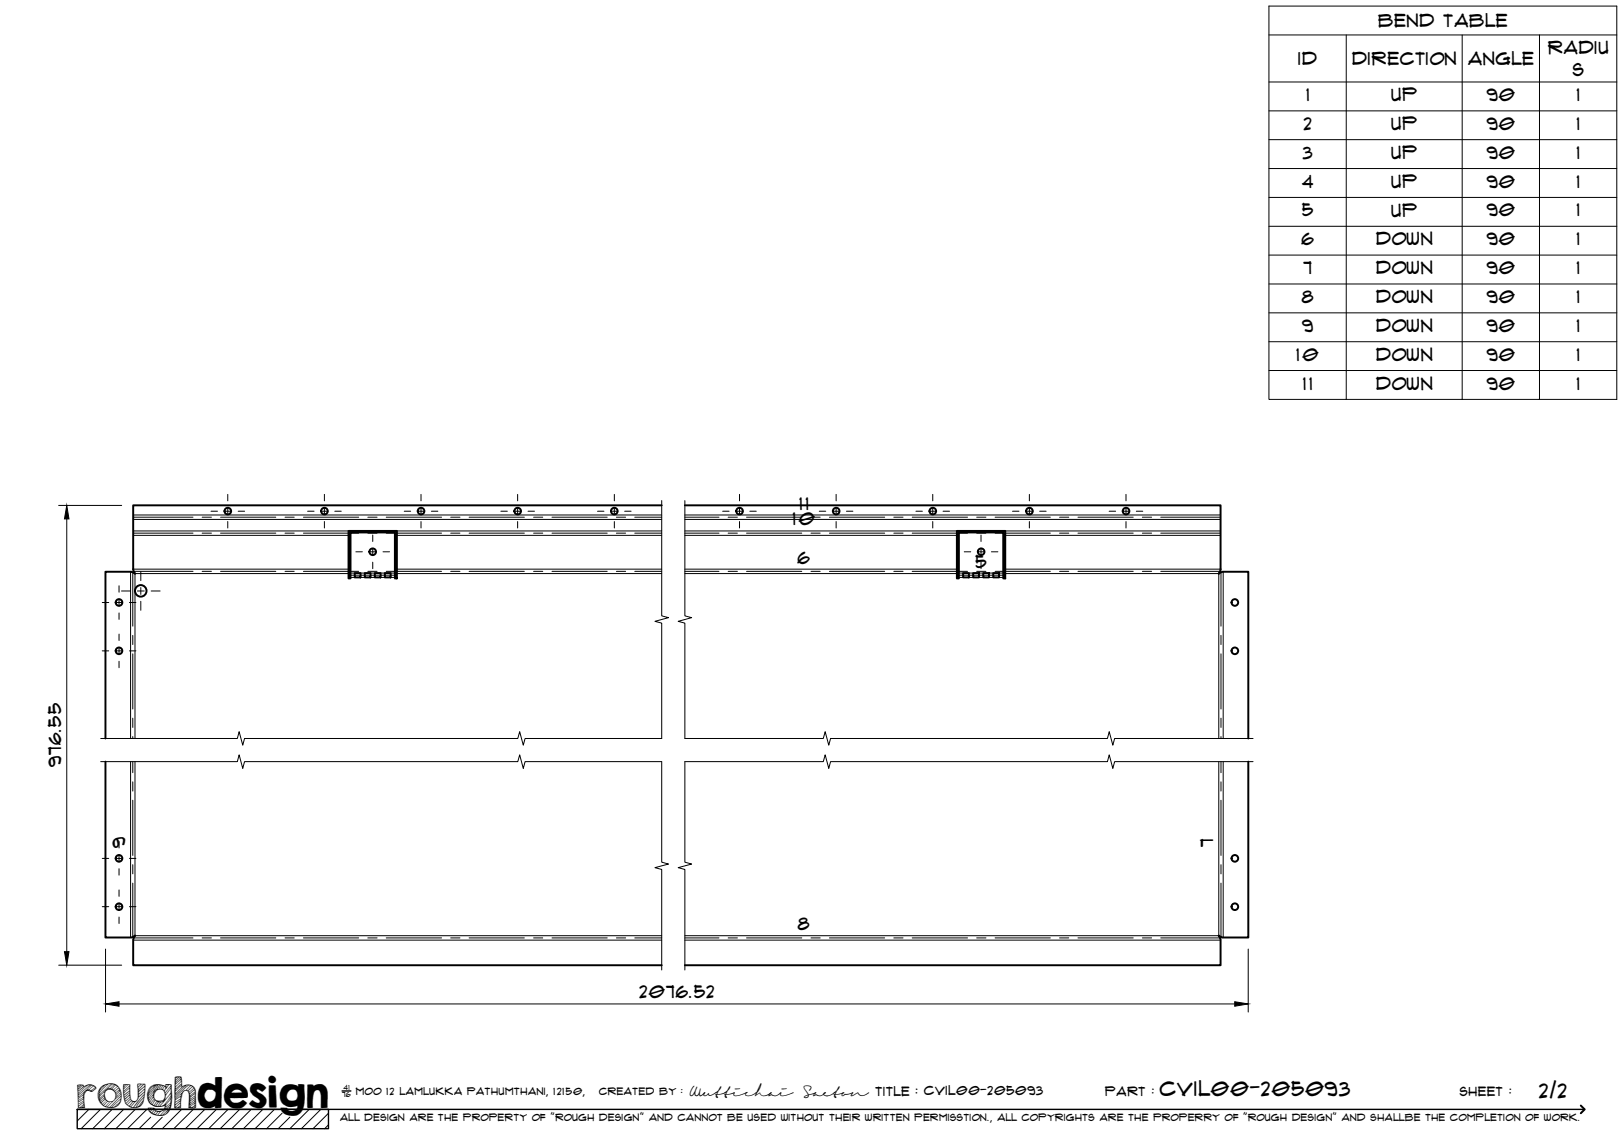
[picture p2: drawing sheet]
<svg xmlns="http://www.w3.org/2000/svg" width="420mm" height="297mm" viewBox="0 0 420 297" stroke-linecap="round" stroke-linejoin="round" font-family="sans-serif">
<!-- layer: Visible -->
<g fill="none" stroke="#000" stroke-width=".51">
<path d="M90.2 137.4h12.5v12.3h-.5v-11.9h-11.5v11.9h-.5zM171.2 130.8h-136.7v16.7l.4 .9-1-.5h-6.6v43.2M177.2 130.8h138.6v16.7l-.5 .9 1-.5h6.7v43.2M247.6 137.4h12.5v12.3h-.5v-11.9h-11.5v11.9h-.5zM91.8 148.3h1.5v1.1h-1.5zM94.4 148.3h1.5v1.1h-1.5zM97 148.3h1.5v1.1h-1.5zM99.6 148.3h1.5v1.1h-1.5zM249.2 148.3h1.5v1.1h-1.5zM251.8 148.3h1.5v1.1h-1.5zM254.4 148.3h1.5v1.1h-1.5zM257 148.3h1.5v1.1h-1.5z"/>
<path d="M27.3 197.1v45.5h6.7l.9-.5-.4 1v6.7h136.7M323 197.1v45.5h-6.7l-1-.5 .5 1v6.7h-138.6"/>
<circle cx="58.9" cy="132.2" r=".86"/>
<circle cx="83.9" cy="132.2" r=".86"/>
<circle cx="108.9" cy="132.2" r=".86"/>
<circle cx="133.9" cy="132.2" r=".86"/>
<circle cx="158.9" cy="132.2" r=".86"/>
<circle cx="191.3" cy="132.2" r=".86"/>
<circle cx="216.3" cy="132.2" r=".86"/>
<circle cx="241.3" cy="132.2" r=".86"/>
<circle cx="266.3" cy="132.2" r=".86"/>
<circle cx="291.3" cy="132.2" r=".86"/>
<circle cx="30.8" cy="155.9" r=".86"/>
<circle cx="36.4" cy="152.9" r="1.49"/>
<circle cx="96.4" cy="142.8" r=".86"/>
<circle cx="253.8" cy="142.8" r=".86"/>
<circle cx="319.5" cy="155.9" r=".86"/>
<circle cx="30.8" cy="168.4" r=".86"/>
<circle cx="319.5" cy="168.4" r=".86"/>
<circle cx="30.8" cy="222.1" r=".86"/>
<circle cx="30.8" cy="234.6" r=".86"/>
<circle cx="319.5" cy="234.6" r=".86"/>
<circle cx="319.5" cy="222.1" r=".86"/>
</g>
<!-- layer: Bend Center -->
<g fill="none" stroke="#000" stroke-width=".26">
<path d="M34.5 138h15.4M34.5 133.8h15.4M52.3 138h2.4M52.3 133.8h2.4M57.1 138h14.3M57.1 133.8h14.3M73.7 138h2.4M73.7 133.8h2.4M78.5 138h14.3M78.5 133.8h14.3M95.2 138h2.4M95.2 133.8h2.4"/>
<path d="M99.9 138h14.3M99.9 133.8h14.3M116.6 138h2.4M116.6 133.8h2.4M121.4 138h14.3M121.4 133.8h14.3M138 138h2.4M138 133.8h2.4M142.8 138h14.3M142.8 133.8h14.3M159.5 138h2.4M159.5 133.8h2.4"/>
<path d="M164.2 138h7M164.2 133.8h7M177.2 138h8.8M177.2 133.8h8.8M188.4 138h2.4M188.4 133.8h2.4M193.1 138h14.3M193.1 133.8h14.3M209.8 138h2.4M209.8 133.8h2.4M214.6 138h14.3M214.6 133.8h14.3"/>
<path d="M231.2 138h2.4M231.2 133.8h2.4M236 138h14.3M236 133.8h14.3M252.7 138h2.4M252.7 133.8h2.4M257.5 138h14.2M257.5 133.8h14.2M274.1 138h2.4M274.1 133.8h2.4M278.9 138h14.3M278.9 133.8h14.3"/>
<path d="M295.6 138h2.3M295.6 133.8h2.3M300.3 138h15.5M300.3 133.8h15.5M34.4 148.1v13.9M34.6 147.8h15.3M52.3 147.8h2.4M57.1 147.8h14.3M73.7 147.8h2.4M78.5 147.8h14.3M90.7 148.8h11.5M95.2 147.8h2.4"/>
<path d="M99.9 147.8h14.3M116.6 147.8h2.4M121.4 147.8h14.3M138 147.8h2.4M142.8 147.8h14.3M159.5 147.8h2.4M164.2 147.8h7M177.2 147.8h8.8M188.4 147.8h2.4M193.1 147.8h14.3M209.8 147.8h2.4M214.6 147.8h14.3"/>
<path d="M231.2 147.8h2.4M236 147.8h14.3M248.1 148.8h11.5M252.7 147.8h2.4M257.5 147.8h14.2M274.1 147.8h2.4M278.9 147.8h14.3M295.6 147.8h2.3M300.3 147.8h15.3M315.9 148.1v13.9M34.4 164.4v2.4M34.4 169.2v14.3"/>
<path d="M315.9 164.4v2.4M315.9 169.2v14.3M34.4 185.8v2.4M34.4 190.6v.5M34.4 197.1v2.8M315.9 185.8v2.4M315.9 190.6v.5M315.9 197.1v2.8M34.4 202.3v2.4M34.4 207.1v14.2M315.9 202.3v2.4M315.9 207.1v14.2"/>
<path d="M34.4 223.7v2.4M34.4 228.5v13.9M315.9 223.7v2.4M315.9 228.5v13.9M34.6 242.7h15.3M52.3 242.7h2.4M57.1 242.7h14.3M73.7 242.7h2.4M78.5 242.7h14.3M95.2 242.7h2.4M99.9 242.7h14.3M116.6 242.7h2.4"/>
<path d="M121.4 242.7h14.3M138 242.7h2.4M142.8 242.7h14.3M159.5 242.7h2.4M164.2 242.7h7M177.2 242.7h8.8M188.4 242.7h2.4M193.1 242.7h14.3M209.8 242.7h2.4M214.6 242.7h14.3M231.2 242.7h2.4M236 242.7h14.3"/>
<path d="M252.7 242.7h2.4M257.5 242.7h14.2M274.1 242.7h2.4M278.9 242.7h14.3M295.6 242.7h2.3M300.3 242.7h15.3"/>
</g>
<!-- layer: Visible Narrow -->
<g fill="none" stroke="#000" stroke-width=".26">
<path d="M34.5 138.5h55.7M34.5 137.4h55.7M34.5 133.3h136.7M34.5 134.4h136.7M102.7 138.5h68.5M102.7 137.4h68.5M177.2 138.5h70.4M177.2 137.4h70.4M177.2 133.3h138.6M177.2 134.4h138.6M260.1 138.5h55.7M260.1 137.4h55.7"/>
<path d="M33.8 147.9v43.2M34.5 147.3h55.7M34.9 148.4v42.7M34.9 148.4h55.3M90.7 149.4h1.1M90.7 148.3h1.1M93.3 149.4h1.1M93.3 148.3h1.1M95.9 149.4h1.1M95.9 148.3h1.1M98.5 149.4h1.1M98.5 148.3h1.1"/>
<path d="M101.1 149.4h1.1M101.1 148.3h1.1M102.7 148.4h68.5M102.7 147.3h68.5M177.2 148.4h70.4M177.2 147.3h70.4M248.1 149.4h1.1M248.1 148.3h1.1M250.7 149.4h1.1M250.7 148.3h1.1M253.3 149.4h1.1M253.3 148.3h1.1"/>
<path d="M255.9 149.4h1.1M255.9 148.3h1.1M258.5 149.4h1.1M258.5 148.3h1.1M260.1 148.4h55.2M260.1 147.3h55.7M315.3 148.4v42.7M316.5 147.9v43.2M33.8 197.1v45.5M34.9 197.1v45h136.3M315.3 197.1v45h-138.1M316.5 197.1v45.5"/>
<path d="M34.5 243.3h136.7M177.2 243.3h138.6"/>
</g>
<!-- layer: TitleBlock -->
<path d="M20 287h65v5h-65zM20 287h390M88.5 282.3h2.3" fill="none" stroke="#000" stroke-width=".36"/>
<path d="M409 286.1l1 .9-1 1" fill="none" stroke="#000" stroke-width=".51"/>
<g fill="none" stroke="#000" stroke-width=".26">
<path d="M23 287l-3 3.1M26 287l-5 5M29 287l-5 5M32 287l-5 5M35 287l-5 5M38 287l-5 5M39 289.1l-3 2.9M42 289.1l-3 2.9M47 287l-5 5M50 287l-5 5M53 287l-5 5M56 287l-5 5"/>
<path d="M59 287l-5 5M62 287l-5 5M65 287l-5 5M68 287l-5 5M71 287l-5 5M73 288l-4 4M75 289.1l-3 2.9M80 287l-5 5M83 287l-5 5M85 288l-4 4M85 291l-1 1"/>
</g>
<!-- layer: Smart Centers -->
<g fill="none" stroke="#000" stroke-width=".26">
<path d="M54.6 132.3h1.7M58 132.3h1.8M58.9 127.9v1.7M58.9 131.4v1.8M58.9 134.9v1.7M61.6 132.3h1.7M79.6 132.3h1.7M83 132.3h1.8M83.9 127.9v1.7M83.9 131.4v1.8M83.9 134.9v1.7M86.6 132.3h1.7"/>
<path d="M96.4 138.4v1.7M104.6 132.3h1.7M108 132.3h1.8M108.9 127.9v1.7M108.9 131.4v1.8M108.9 134.9v1.7M111.6 132.3h1.7M129.6 132.3h1.7M133 132.3h1.8M133.9 127.9v1.7M133.9 131.4v1.8M133.9 134.9v1.7"/>
<path d="M136.6 132.3h1.7M154.6 132.3h1.7M158 132.3h1.8M158.9 127.9v1.7M158.9 131.4v1.8M158.9 134.9v1.7M161.6 132.3h1.7M187 132.3h1.6M190.4 132.3h1.8M191.3 127.9v1.7M191.3 131.4v1.8M191.3 134.9v1.7"/>
<path d="M194 132.3h1.7M212 132.3h1.6M215.4 132.3h1.8M216.3 127.9v1.7M216.3 131.4v1.8M216.3 134.9v1.7M219 132.3h1.7M237 132.3h1.6M240.4 132.3h1.8M241.3 127.9v1.7M241.3 131.4v1.8M241.3 134.9v1.7"/>
<path d="M244 132.3h1.7M253.8 138.4v1.7M262 132.3h1.6M265.4 132.3h1.8M266.3 127.9v1.7M266.3 131.4v1.8M266.3 134.9v1.7M269 132.3h1.7M287 132.3h1.6M290.4 132.3h1.8M291.3 127.9v1.7M291.3 131.4v1.8"/>
<path d="M291.3 134.9v1.7M294 132.3h1.7M26.5 155.9h1.6M29.9 155.9h1.8M30.8 151.6v1.6M30.8 155v1.8M30.8 158.6v1.7M31.4 152.9h2.4M33.5 155.9h1.7M35.5 152.9h1.8M36.4 147.9v2.3M36.4 152v1.8"/>
<path d="M36.4 155.6v2.3M39.1 152.9h2.3M92.1 142.8h1.6M95.5 142.8h1.8M96.4 141.9v1.8M96.4 145.5v1.6M99.1 142.8h1.7M249.5 142.8h1.6M252.9 142.8h1.8M253.8 141.9v1.8M253.8 145.5v1.6M256.5 142.8h1.7"/>
<path d="M26.5 168.4h1.6M29.9 168.4h1.8M30.8 164.1v1.6M30.8 167.5v1.8M30.8 171.1v1.7M33.5 168.4h1.7M30.8 217.7v1.7M26.5 222.1h1.6M26.5 234.6h1.6M29.9 222.1h1.8M29.9 234.6h1.8M30.8 221.2v1.8"/>
<path d="M30.8 224.8v1.6M30.8 230.3v1.6M30.8 233.7v1.8M30.8 237.3v1.7M33.5 222.1h1.7M33.5 234.6h1.7"/>
</g>
<!-- layer: Bend Tables -->
<g fill="none" stroke="#000" stroke-width=".26">
<path d="M328.3 1.6h90v101.7h-90zM328.3 9h90M348.3 9v94.3M378.3 9v94.3M398.3 9v94.3M328.3 21.2h90M328.3 28.7h90M328.3 36.1h90M328.3 43.6h90M328.3 51.1h90M328.3 58.6h90M328.3 66h90"/>
<path d="M328.3 73.5h90M328.3 80.9h90M328.3 88.4h90M328.3 95.9h90"/>
</g>
<!-- layer: FD_Dimensions -->
<path d="M15.2 130.8h16.3M17.3 134.3v111.9M15.2 249.7h16.3M27.3 245.6v16.3M30.8 259.8h288.6M322.9 245.6v16.3" fill="none" stroke="#000" stroke-width=".26"/>
<path d="M17.3 130.8l.5 3.5h-1.1zM16.7 246.2h1.1l-.5 3.5zM27.3 259.8l3.5-.6v1.2zM319.4 259.2l3.5 .6-3.5 .6z" fill="#000" stroke="#000" stroke-width=".26"/>
<!-- layer: Break Lines -->
<path d="M171.2 129.5v29.8l1.8 .5-3.6 1 1.8 .4v29.9h-35.4l-.4 1.7-.9-3.5-.5 1.8h-70.7l-.5 1.7-.9-3.5-.5 1.8h-35.3M177.2 129.5v29.8l1.7 .5-3.4 1 1.7 .4v29.9h35.8l.5-1.8 .9 3.5 .5-1.7h71.6l.5-1.8 .9 3.5 .5-1.7h35.8M26.1 197.1h35.3l.5-1.8 .9 3.5 .5-1.7h70.7l.5-1.8 .9 3.5 .4-1.7h35.4v26l1.8 .5-3.6 .9 1.8 .5v26M324.2 197.1h-35.8l-.5 1.7-.9-3.5-.5 1.8h-71.6l-.5 1.7-.9-3.5-.5 1.8h-35.8v26l1.7 .5-3.4 .9 1.7 .5v26" fill="none" stroke="#000" stroke-width=".26"/>
<text font-size="9.7" x="19.9" y="286.8">roughdesign</text>
<g font-size="5.3">
<text x="300.1" y="283.6">CVIL00-205093</text>
<text x="398.2" y="284">2/2</text>
</g>
<g font-size="4.6">
<text x="356.6" y="7">Bend Table</text>
<text x="335.9" y="16.9">ID</text>
<text x="349.8" y="16.8">Direction</text>
<text x="379.8" y="16.9">Angle</text>
<text x="400.5" y="13.9">Radiu</text>
<text x="406.9" y="19.8">s</text>
<text x="338" y="26.1">1</text>
<text x="360" y="26.2">Up</text>
<text x="384.6" y="26.1">90</text>
<text x="408" y="26.1">1</text>
<text x="337.3" y="33.6">2</text>
<text x="360" y="33.6">Up</text>
<text x="384.6" y="33.6">90</text>
<text x="408" y="33.6">1</text>
<text x="337.1" y="41">3</text>
<text x="360" y="41.1">Up</text>
<text x="384.6" y="41">90</text>
<text x="408" y="41">1</text>
<text x="336.9" y="48.5">4</text>
<text x="360" y="48.6">Up</text>
<text x="384.6" y="48.5">90</text>
<text x="408" y="48.5">1</text>
<text x="336.9" y="56">5</text>
<text x="360" y="56">Up</text>
<text x="384.6" y="56">90</text>
<text x="408" y="56">1</text>
<text x="336.7" y="63.4">6</text>
<text x="356" y="63.5">Down</text>
<text x="384.6" y="63.4">90</text>
<text x="408" y="63.4">1</text>
<text x="337.2" y="70.9">7</text>
<text x="356" y="70.9">Down</text>
<text x="384.6" y="70.9">90</text>
<text x="408" y="70.9">1</text>
<text x="336.8" y="78.4">8</text>
<text x="356" y="78.4">Down</text>
<text x="384.6" y="78.4">90</text>
<text x="408" y="78.4">1</text>
<text x="336.9" y="85.8">9</text>
<text x="356" y="85.9">Down</text>
<text x="384.6" y="85.8">90</text>
<text x="408" y="85.8">1</text>
<text x="335.4" y="93.3">10</text>
<text x="356" y="93.3">Down</text>
<text x="384.6" y="93.3">90</text>
<text x="408" y="93.3">1</text>
<text x="337.2" y="100.8">11</text>
<text x="356" y="100.8">Down</text>
<text x="384.6" y="100.8">90</text>
<text x="408" y="100.8">1</text>
<text x="206.9" y="131.9">11</text>
<text x="205.1" y="135.9">10</text>
<text x="206.3" y="146">6</text>
<text x="252.4" y="147">5</text>
<text x="15.8" y="198.5" transform="rotate(-90 15.8 198.5)">976.55</text>
<text x="32.3" y="219.4" transform="rotate(-90 32.3 219.4)">9</text>
<text x="313.9" y="219.1" transform="rotate(-90 313.9 219.1)">7</text>
<text x="206.4" y="240.7">8</text>
<text x="165.5" y="258.3">2076.52</text>
</g>
<g font-size="3.4">
<text x="178.3" y="283.5">Wuttichai</text>
<text x="208.1" y="283.5">Saeton title : CVIL00-205093</text>
</g>
<g font-size="3.3">
<text x="286" y="283.5">Part :</text>
<text x="377.7" y="283.5">sheet :</text>
</g>
<g font-size="2.7">
<text x="92.1" y="283.3">moo 12 Lamlukka pathumthani, 12150,</text>
<text x="155" y="283.3">created by :</text>
</g>
<text font-size="2.6" x="88" y="290.1">all design are the property of &quot;rough design&quot; and cannot be used without their written permisstion., all copyrights are the properry of &quot;rough design&quot; and shallbe the completion of work.</text>
<g font-size="1.9">
<text x="88.5" y="283.9">76</text>
<text x="88.9" y="282.1">41</text>
</g>
</svg>
